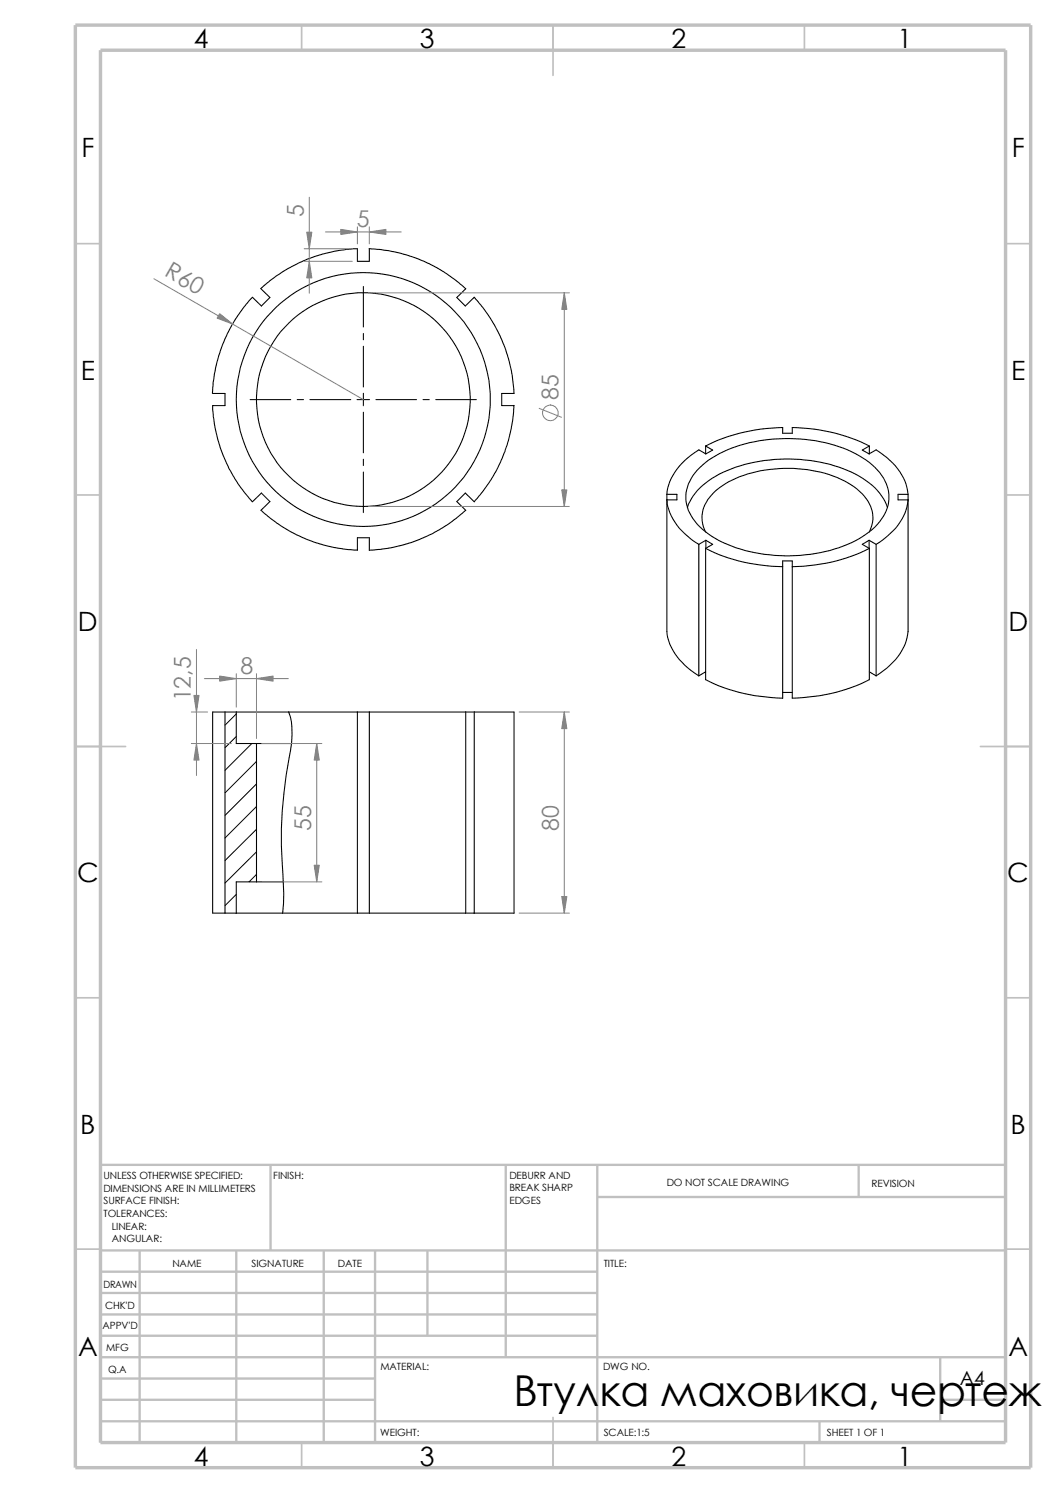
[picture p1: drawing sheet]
<svg xmlns="http://www.w3.org/2000/svg" width="210mm" height="297mm" viewBox="0 0 210 297" stroke-linecap="round" stroke-linejoin="round" font-family="sans-serif">
<g fill="none" stroke="#c0c0c0" stroke-width=".34">
<path d="M60 5v5M110 5v10M160 5v5M15 48.5h5M200 48.5h5M15 98.5h5M200 98.5h5M15 148.5h10M195 148.5h10M15 198.5h5M200 198.5h5M15 248.5h5"/>
<path d="M200 248.5h5M60 287v5M110 282v10M160 287v5"/>
</g>
<g fill="none" stroke="#c0c0c0" stroke-width=".47">
<path d="M53.8 231.7v17.1M100.6 231.7v38.3M118.8 231.7v55.3M118.8 238.1h81.2M170.8 231.7v6.4M200 231.7h-180v55.3M20 248.8h180M20 257.2h98.8M20 253h98.8M27.8 248.8v38.2M47 248.8v38.2M64.4 248.8v38.2"/>
<path d="M74.6 248.8v38.2M85 248.8v16.9M20 265.7h98.8M20 261.5h98.8M20 278.5h54.6M20 274.2h54.6M20 270h180M187 278.5h13M187 270v12.7M20 282.7h180M163 282.7v4.3"/>
</g>
<path d="M15 5h190v287h-190zM20 10h180v277h-180z" fill="none" stroke="#c0c0c0" stroke-width=".68" stroke-linecap="butt"/>
<g fill="none" stroke="#000" stroke-width=".21">
<path d="M51.9 57.4l1.8 1.8-1.7 1.7-1.8-1.8a30 30 0 0 0-8 19.1M73.4 49.5h.6a29.9 29.9 0 0 1 18.6 7.9l-1.8 1.8 1.7 1.7 1.8-1.8M73.4 49.5v2.5h-2.3v-2.5a30.1 30.1 0 0 0-19.2 7.9M94.3 59.1a30.2 30.2 0 0 1 7.9 19.2h-2.4v2.4h2.4M42.3 78.3h2.4v2.4h-2.4a30.4 30.4 0 0 0 7.9 19.1M50.2 99.8l1.8-1.7 1.7 1.7-1.8 1.7 .8 .7a29.8 29.8 0 0 0 18.4 7.2M102.2 80.6a30.1 30.1 0 0 1-7.9 19.2l-1.8-1.7-1.7 1.7 1.8 1.7-.4 .4a30 30 0 0 1-18.8 7.6v-2.5h-2.3v2.5M132.6 98.3h2v1.1h-2a11.7 11.7 0 0 0 5.6 8.4l.8 .5M132.6 98.3v27.3a11.6 11.6 0 0 0 5.6 8.3l.8 .6M138.7 93.5a20.4 20.4 0 0 1 11.4-5.6 31.8 31.8 0 0 1 20 2.4 11.7 11.7 0 0 1 6.6 7.2 8.2 8.2 0 0 1-3.2 7.8 25.5 25.5 0 0 1-15.3 5.2 29.4 29.4 0 0 1-16.6-3.8 10.7 10.7 0 0 1-5.2-6.9 8 8 0 0 1 2.3-6.3zM140.3 88.7a34.7 34.7 0 0 1 15.4-3.7v1.2h1.9v-1.2a35.1 35.1 0 0 1 15.3 3.7M140.3 88.7l1.4 .8-1.3 .8"/>
<path d="M140.3 88.7v1.6M140.4 90.3l-1.4-.8a12.6 12.6 0 0 0-6.3 8.2l-.1 .6M172.9 88.7l-1.4 .8 1.3 .8 1.4-.8a12.4 12.4 0 0 1 6.3 8.2l.1 .6M172.9 88.7v1.6M180.6 98.3h-2v1.1h2a11.1 11.1 0 0 1-4.9 7.9l-1.5 1M180.6 98.3v27.3a11.6 11.6 0 0 1-5.6 8.3l-.8 .6M136.7 101a11.6 11.6 0 0 1 5.6-6.3 31.3 31.3 0 0 1 21.8-2.5 19.4 19.4 0 0 1 10.9 5.9l1 1.7 .5 1.2M139 108.3v26.2M140.3 105.8a6.4 6.4 0 0 1 1.7-7.8 19.8 19.8 0 0 1 12.1-4.7 23.6 23.6 0 0 1 16.3 4 6.9 6.9 0 0 1 3 7.2l-.5 1.3M140.4 107.5l1.3 .8-1.4 .8a34 34 0 0 0 15.4 3.6M140.4 107.5l-.1 27.7a34.7 34.7 0 0 0 15.4 3.7v-27.3h1.9v27.3a35.1 35.1 0 0 0 15.3-3.7v-26.1M140.4 107.5l-1.4 .8"/>
<path d="M172.8 107.5l1.4 .8M172.8 107.5l-1.3 .8 1.4 .8M172.8 107.5v1.6M172.9 109.1a34 34 0 0 1-15.3 3.6M174.2 108.3v26.2M140.3 133.6l-1.3 .9M155.7 137.8h1.9M172.9 133.6l1.3 .9M44.7 141.6v40.1M47 141.6h10.4M47 141.6h-4.7v40.1h4.7M47 141.6v6.3h4"/>
<path d="M51 147.9h7M51 147.9v27.5M57.4 141.6a15.3 15.3 0 0 1 .1 9.2 87.3 87.3 0 0 0-1.2 25l.1 2-.2 3.9M57.4 141.6h13.7M71.1 141.6v40.1M71.1 141.6h2.3M73.4 141.6v40.1M73.4 141.6h19.2M92.6 141.6v40.1M92.6 141.6h1.7M94.3 141.6v40.1M94.3 141.6h7.9v40.1h-7.9"/>
<path d="M51 175.4h5.3M51 175.4h-4v6.3M47 181.7h9.2M56.2 181.7h14.9M71.1 181.7h2.3M73.4 181.7h19.2M92.6 181.7h1.7"/>
<circle cx="72.3" cy="79.5" r="25.2"/>
<circle cx="72.3" cy="79.5" r="21.3"/>
</g>
<g fill="none" stroke="#000" stroke-width=".2">
<path d="M72.3 57v8.1M49.7 79.5h8.1M59.1 79.5h1.3M61.6 79.5h8.2M71 79.5h2.5M72.3 66.3v1.3M72.3 68.9v8.1M72.3 78.2v2.5M74.8 79.5h8M84.1 79.5h1.3M86.7 79.5h8M72.3 82v8.1"/>
<path d="M72.3 91.4v1.2M72.3 93.9v8.1M47 142l-2.3 2.3M47 146.5l-2.3 2.3M50.1 147.9l-5.4 5.3M51 151.5l-6.3 6.2M51 156l-6.3 6.2M47 177.9l-2.3 2.3M51 160.4l-6.3 6.3M51 165l-6.3 6.2M51 169.5l-6.3 6.2M51 173.9l-1.5 1.5"/>
</g>
<g fill="none" stroke="#808080" stroke-width=".2">
<path d="M61.5 39.2v19.1M30.6 55.5l41.7 24M60.5 49.5h9.6M60.5 52h9.6M64.7 46.1h15.1M71.1 45.1v3.4M73.3 58.3h39.9M73.4 45.1v3.4M112.2 58.3v42.5M107.2 81.2l4.5 1.8M73.3 100.8h39.9M39.1 129.2v25.1"/>
<path d="M40.6 135h16.8M47 134v6.7M51 134v12.9M38.1 141.6h3.2M38.1 147.9h7.9M52 147.9h12M63 147.9v27.5M103.3 141.6h9.9M112.2 141.6v40.1M52 175.4h12M103.3 181.7h9.9"/>
<circle cx="109.5" cy="82.1" r="1.56"/>
</g>
<g fill="#808080" stroke="#808080" stroke-width=".2">
<path d="M111.7 97.5h1l-.5 3.3z"/>
<path d="M61.5 52l.5 3.3h-1z"/>
<path d="M43.7 62.4l2.6 2.1-3.1-1.2z"/>
<path d="M112.2 58.3l.5 3.3h-1z"/>
<path d="M61 46.2h1l-.5 3.3z"/>
<path d="M67.8 45.6l3.3 .5-3.3 .6z"/>
<path d="M73.4 46.1l3.4-.5v1.1z"/>
<path d="M112.2 141.6l.5 3.3h-1z"/>
<path d="M111.7 178.4h1l-.5 3.3z"/>
<path d="M39.1 147.9l.5 3.3h-1z"/>
<path d="M38.6 138.3h1l-.5 3.3z"/>
<path d="M51 135l3.3-.5v1z"/>
<path d="M43.7 134.5l3.3 .5-3.3 .5z"/>
<path d="M63 147.9l.5 3.3h-1z"/>
<path d="M62.5 172.1h1l-.5 3.3z"/>
</g>
<text font-size="8.5" x="102.1" y="279.7">Втулка маховика, чертеж</text>
<g font-size="5.3">
<text x="38.5" y="9.6">4</text>
<text x="83.5" y="9.6">3</text>
<text x="133.5" y="9.6">2</text>
<text x="178.5" y="9.6">1</text>
<text x="16.2" y="31.3">F</text>
<text x="201.2" y="31.3">F</text>
<text x="16" y="75.6">E</text>
<text x="201.1" y="75.6">E</text>
<text x="15.5" y="125.6">D</text>
<text x="200.6" y="125.6">D</text>
<text x="15.3" y="175.6">C</text>
<text x="200.3" y="175.6">C</text>
<text x="16" y="225.6">B</text>
<text x="201" y="225.6">B</text>
<text x="15.5" y="269.8">A</text>
<text x="200.5" y="269.8">A</text>
<text x="38.5" y="291.6">4</text>
<text x="83.5" y="291.6">3</text>
<text x="133.5" y="291.6">2</text>
<text x="178.5" y="291.6">1</text>
</g>
<g font-size="4.6" fill="#808080">
<text x="60.4" y="43.1" transform="rotate(-90 60.4 43.1)">5</text>
<text x="71" y="45.2">5</text>
<text x="32.5" y="54.8" transform="rotate(30 32.5 54.8)">R60</text>
<text x="111.1" y="79.6" transform="rotate(-90 111.1 79.6)">85</text>
<text x="47.8" y="134.1">8</text>
<text x="38" y="139.6" transform="rotate(-90 38 139.6)">12,5</text>
<text x="61.9" y="165.2" transform="rotate(-90 61.9 165.2)">55</text>
<text x="111.1" y="165.2" transform="rotate(-90 111.1 165.2)">80</text>
</g>
<text font-size="3.9" x="190.9" y="275.5">A4</text>
<g font-size="2">
<text x="20.6" y="234.6">UNLESS OTHERWISE SPECIFIED:</text>
<text x="20.6" y="237.1">DIMENSIONS ARE IN MILLIMETERS</text>
<text x="20.6" y="239.6">SURFACE FINISH:</text>
<text x="54.4" y="234.6">FINISH:</text>
<text x="101.3" y="239.5">EDGES</text>
<text x="101.3" y="234.5">DEBURR AND</text>
<text x="101.3" y="237">BREAK SHARP</text>
<text x="132.6" y="236">DO NOT SCALE DRAWING</text>
<text x="173.3" y="236.2">REVISION</text>
<text x="20.6" y="242.1">TOLERANCES:</text>
<text x="22.2" y="244.6">LINEAR:</text>
<text x="22.2" y="247.1">ANGULAR:</text>
<text x="50" y="252">SIGNATURE</text>
<text x="67.2" y="252">DATE</text>
<text x="120.1" y="252">TITLE:</text>
<text x="20.6" y="256.2">DRAWN</text>
<text x="34.3" y="252.1">NAME</text>
<text x="20.9" y="260.4">CHK'D</text>
<text x="20.4" y="264.5">APPV'D</text>
<text x="21.1" y="268.8">MFG</text>
<text x="21.5" y="273.1">Q.A</text>
<text x="75.6" y="272.5">MATERIAL:</text>
<text x="119.9" y="272.5">DWG NO.</text>
<text x="75.6" y="285.6">WEIGHT:</text>
<text x="120.1" y="285.6">SCALE:1:5</text>
<text x="164.5" y="285.6">SHEET 1 OF 1</text>
</g>
</svg>
